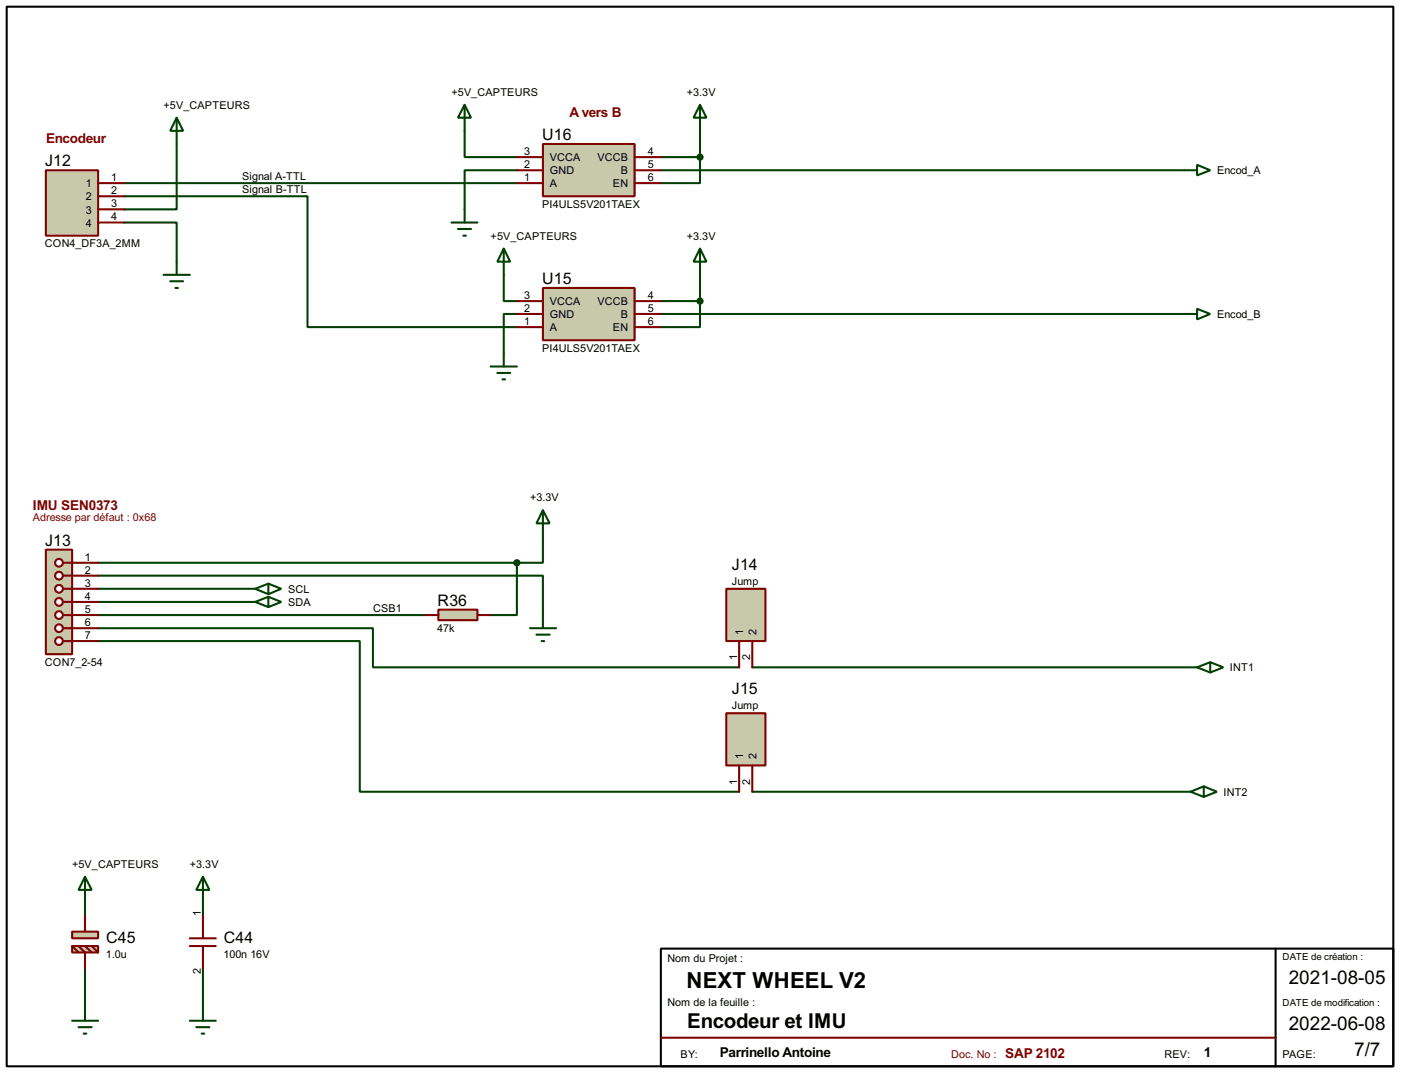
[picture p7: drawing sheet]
<svg xmlns="http://www.w3.org/2000/svg" width="272mm" height="208mm" viewBox="0 0 272 208" stroke-linecap="round" stroke-linejoin="round" font-family="sans-serif">
<g fill="none" stroke="#004000" stroke-width=".4">
<path d="M24.2 38.1h35.5v25.4h40.7M24.2 35.6h76.2M34.3 28v12.7h-10.1M90.2 25.4v5.1h10.2M100.4 33.1h-10.2v7.6M128.3 30.5h7.6M128.3 33.1h101.6M135.9 30.5v5.1h-7.6M135.9 25.4v5.1M24.2 43.2h10.1v7.6M97.8 53.4v5.1h2.6M128.3 58.5h7.6"/>
<path d="M135.9 58.5v5h-7.6M135.9 53.4v5.1M100.4 61h-2.6v7.6M128.3 61h101.6M19.1 111.8h86.3v7.6M19.1 116.9h30.5M19.1 114.3h30.5M19.1 119.4h63.5M19.1 109.3h81.3M100.4 109.3v10.1h-5.1M105.4 104.2v5.1h-5M19.1 122h53.3v7.6h71.1"/>
<path d="M19.1 124.5h50.8v29.2h73.6M146.1 129.6h86.3M146.1 153.7h85.1M16.5 175.3v2.5M39.4 170.2l1.3 2.6h-2.6zM39.4 170.2v7.6M16.5 188v7.6M36.9 198.2h5M38.1 199.4h2.6M39.4 188v10.2M39.2 200.7h.5"/>
</g>
<path d="M1.3 1.3h269.2v205.7h-269.2zM128.3 184.2h142.2v22.8h-142.2zM247.7 184.2v22.8" fill="none" stroke="#000" stroke-width=".4"/>
<path d="M39.4 177.8v4.4M36.9 183.7h5M36.9 182.2h5M39.4 183.7v4.3M128.3 201.5h119.4" fill="none" stroke="#800000" stroke-width=".4"/>
<g fill="#c8c8aa" stroke="#800000" stroke-width=".4">
<path d="M14 180.9h5.1v1.3h-5.1z"/>
<path d="M14 183.7h5.1v1.2h-5.1z"/>
</g>
<path d="M16.5 177.8v3.1M14 183.7l1.3 1.2M15.3 183.7l1.2 1.2v3.1M16.5 183.7l1.3 1.2M17.8 183.7l1.3 1.2" fill="none" stroke="#800000" stroke-width=".4"/>
<path d="M31.8 53.4h5.1M33.1 54.6h2.5M34.1 55.9h.5M34.3 50.8v2.6M16.5 170.2l1.3 2.6h-2.5zM16.5 170.2v5.1M14 198.2h5.1M15.3 199.4h2.5M16.5 195.6v2.6M16.3 200.7h.5" fill="none" stroke="#004000" stroke-width=".4"/>
<path d="M8.9 33.1h10.2v12.7h-10.2z" fill-rule="evenodd" fill="#c8c8aa" stroke="#800000" stroke-width=".4"/>
<path d="M19.1 35.6h5.1M19.1 38.1h5.1M19.1 40.7h5.1M19.1 43.2h5.1" fill="none" stroke="#800000" stroke-width=".4"/>
<g fill="none" stroke="#004000" stroke-width=".4">
<path d="M34.3 22.9l1.3 2.5h-2.5zM34.3 22.9v5.1M90.2 20.4l1.3 2.5h-2.6zM90.2 20.4v5M135.9 20.4l1.3 2.5h-2.5zM135.9 20.4v5M87.7 43.2h5M88.9 44.5h2.6M90 45.8h.5M90.2 40.7v2.5M95.3 71.2h5.1M96.6 72.4h2.5"/>
<path d="M97.6 73.7h.5M97.8 68.6v2.6"/>
</g>
<path d="M8.9 106.7h5.1v20.3h-5.1z" fill="#c8c8aa" stroke="#800000" stroke-width=".4"/>
<path d="M12.2 109.3h1.8" fill="none" stroke="#800000" stroke-width=".4"/>
<circle cx="11.4" cy="109.3" r=".75" fill="#feffff" stroke="#800000" stroke-width=".4"/>
<path d="M12.2 111.8h1.8" fill="none" stroke="#800000" stroke-width=".4"/>
<circle cx="11.4" cy="111.8" r=".75" fill="#feffff" stroke="#800000" stroke-width=".4"/>
<path d="M12.2 114.3h1.8" fill="none" stroke="#800000" stroke-width=".4"/>
<g fill="#feffff" stroke="#800000" stroke-width=".4">
<circle cx="11.4" cy="114.3" r=".75"/>
<circle cx="11.4" cy="116.9" r=".75"/>
<circle cx="11.4" cy="119.4" r=".75"/>
<circle cx="11.4" cy="122" r=".75"/>
<circle cx="11.4" cy="124.5" r=".75"/>
</g>
<path d="M12.5 116.9h6.6M12.5 119.4h6.6M14 109.3h5.1M14 111.8h5.1M14 114.3h5.1M12.2 122h6.9M12.2 124.5h6.9" fill="none" stroke="#800000" stroke-width=".4"/>
<path d="M105.4 99.1l1.3 2.5h-2.5zM105.4 99.1v5.1M105.4 119.4v2.6M102.9 122h5.1M104.2 123.2h2.5M105.2 124.5h.5" fill="none" stroke="#004000" stroke-width=".4"/>
<path d="M105.4 28h17.8v10.1h-17.8z" fill-rule="evenodd" fill="#c8c8aa" stroke="#800000" stroke-width=".4"/>
<path d="M100.4 35.6h5M100.4 33.1h5M100.4 30.5h5M123.2 35.6h5.1M123.2 33.1h5.1M123.2 30.5h5.1" fill="none" stroke="#800000" stroke-width=".4"/>
<circle cx="135.9" cy="30.5" r=".5" fill="#004000" stroke="#004000" stroke-width=".4"/>
<path d="M105.4 55.9h17.8v10.2h-17.8z" fill-rule="evenodd" fill="#c8c8aa" stroke="#800000" stroke-width=".4"/>
<path d="M100.4 58.5h5M123.2 58.5h5.1M100.4 63.5h5M100.4 61h5M123.2 63.5h5.1M123.2 61h5.1" fill="none" stroke="#800000" stroke-width=".4"/>
<path d="M229.9 33.1h2.5M232.4 32l2.6 1.1-2.6 1zM97.8 48.3l1.3 2.5h-2.5zM97.8 48.3v5.1M135.9 48.3l1.3 2.5h-2.5zM135.9 48.3v5.1M232.4 60l2.6 1-2.6 1zM229.9 61h2.5M52.1 115.9l2.5 1-2.5 1zM52.1 113.3l2.5 1-2.5 1.1zM52.1 115.9l-2.5 1 2.5 1M52.1 113.3l-2.5 1 2.5 1.1" fill="none" stroke="#004000" stroke-width=".4"/>
<circle cx="135.9" cy="58.5" r=".5" fill="#004000" stroke="#004000" stroke-width=".4"/>
<path d="M85.1 118.4h7.6v2h-7.6z" fill="#c8c8aa" stroke="#800000" stroke-width=".4"/>
<path d="M82.6 119.4h2.5M92.7 119.4h2.6" fill="none" stroke="#800000" stroke-width=".4"/>
<circle cx="100.3" cy="109.3" r=".5" fill="#004000" stroke="#004000" stroke-width=".4"/>
<path d="M235 128.6l2.5 1-2.5 1zM235 128.6l-2.6 1 2.6 1M233.7 152.7l2.6 1-2.6 1zM233.7 152.7l-2.5 1 2.5 1" fill="none" stroke="#004000" stroke-width=".4"/>
<path d="M141 114.3h7.6v10.2h-7.6z" fill-rule="evenodd" fill="#c8c8aa" stroke="#800000" stroke-width=".4"/>
<path d="M143.5 124.5v5.1M146.1 124.5v5.1" fill="none" stroke="#800000" stroke-width=".4"/>
<path d="M141 138.5h7.6v10.1h-7.6z" fill-rule="evenodd" fill="#c8c8aa" stroke="#800000" stroke-width=".4"/>
<path d="M143.5 148.6v5.1M146.1 148.6v5.1" fill="none" stroke="#800000" stroke-width=".4"/>
<text font-size="4.8" x="133.3" y="191.7">NEXT WHEEL V2</text>
<text font-size="4.5" x="133.4" y="199.6">Encodeur et IMU</text>
<g font-size="4.1">
<text x="250.2" y="191.1">2021-08-05</text>
<text x="250.2" y="199.9">2022-06-08</text>
<text x="262.9" y="205">7/7</text>
</g>
<g font-size="3.5">
<text x="105.3" y="27.2">U16</text>
<text x="8.8" y="32.3">J12</text>
<text x="105.3" y="55.1">U15</text>
<text x="8.8" y="105.9">J13</text>
<text x="142.1" y="110.7">J14</text>
<text x="85" y="117.6">R36</text>
<text x="142.1" y="134.8">J15</text>
<text x="20.6" y="183.1">C45</text>
<text x="43.5" y="183.1">C44</text>
</g>
<g font-size="3" fill="#800000">
<text x="110.5" y="22.8">A vers B</text>
<text x="8.9" y="27.9">Encodeur</text>
<text x="6.4" y="99">IMU SEN0373</text>
<text x="195.1" y="205.4">SAP 2102</text>
</g>
<g font-size="3">
<text x="139.7" y="205.2">Parrinello Antoine</text>
<text x="233.7" y="205.2">1</text>
</g>
<g font-size="2.4">
<text x="31.8" y="21.2">+5V_CAPTEURS</text>
<text x="87.7" y="18.6">+5V_CAPTEURS</text>
<text x="133.4" y="18.6">+3.3V</text>
<text x="21.6" y="35.2">1</text>
<text x="47" y="34.9">Signal A-TTL</text>
<text x="101.8" y="35.2">1</text>
<text x="101.8" y="32.6">2</text>
<text x="101.8" y="30.1">3</text>
<text x="106.7" y="33.9">GND</text>
<text x="106.7" y="31.3">VCCA</text>
<text x="116" y="31.3">VCCB</text>
<text x="120.5" y="33.9">B</text>
<text x="125.8" y="35.2">6</text>
<text x="125.8" y="32.6">5</text>
<text x="125.8" y="30.1">4</text>
<text x="236.3" y="33.9">Encod_A</text>
<text x="16.7" y="36.3">1</text>
<text x="16.7" y="38.9">2</text>
<text x="16.7" y="41.5">3</text>
<text x="21.6" y="37.7">2</text>
<text x="21.6" y="40.2">3</text>
<text x="47" y="37.5">Signal B-TTL</text>
<text x="105.2" y="40.3">PI4ULS5V201TAEX</text>
<text x="106.7" y="36.3">A</text>
<text x="119" y="36.3">EN</text>
<text x="8.7" y="48">CON4_DF3A_2MM</text>
<text x="16.7" y="44">4</text>
<text x="21.6" y="42.8">4</text>
<text x="95.2" y="46.6">+5V_CAPTEURS</text>
<text x="133.4" y="46.6">+3.3V</text>
<text x="101.8" y="58.1">3</text>
<text x="106.7" y="59.3">VCCA</text>
<text x="116" y="59.3">VCCB</text>
<text x="125.8" y="58.1">4</text>
<text x="101.8" y="63.1">1</text>
<text x="101.8" y="60.6">2</text>
<text x="106.7" y="64.3">A</text>
<text x="106.7" y="61.7">GND</text>
<text x="119" y="64.3">EN</text>
<text x="120.5" y="61.7">B</text>
<text x="125.8" y="63.1">6</text>
<text x="125.8" y="60.6">5</text>
<text x="236.3" y="61.7">Encod_B</text>
<text x="105.2" y="68.3">PI4ULS5V201TAEX</text>
<text x="102.9" y="97.4">+3.3V</text>
<text x="16.5" y="108.9">1</text>
<text x="16.5" y="111.4">2</text>
<text x="16.5" y="113.9">3</text>
<text x="142.1" y="113.6">Jump</text>
<text x="16.5" y="116.5">4</text>
<text x="16.5" y="119">5</text>
<text x="55.9" y="117.7">SDA</text>
<text x="55.9" y="115.1">SCL</text>
<text x="72.4" y="118.8">CSB1</text>
<text x="16.5" y="121.6">6</text>
<text x="16.5" y="124.1">7</text>
<text x="84.9" y="122.6">47k</text>
<text x="144.3" y="123.2" transform="rotate(-90 144.3 123.2)">1</text>
<text x="146.9" y="123.2" transform="rotate(-90 146.9 123.2)">2</text>
<text x="8.7" y="129.2">CON7_2-54</text>
<text x="143.1" y="128.2" transform="rotate(-90 143.1 128.2)">1</text>
<text x="145.7" y="128.2" transform="rotate(-90 145.7 128.2)">2</text>
<text x="238.8" y="130.4">INT1</text>
<text x="142.1" y="137.7">Jump</text>
<text x="144.3" y="147.3" transform="rotate(-90 144.3 147.3)">1</text>
<text x="146.9" y="147.4" transform="rotate(-90 146.9 147.4)">2</text>
<text x="143.1" y="152.3" transform="rotate(-90 143.1 152.3)">1</text>
<text x="145.7" y="152.3" transform="rotate(-90 145.7 152.3)">2</text>
<text x="237.5" y="154.5">INT2</text>
<text x="14" y="168.5">+5V_CAPTEURS</text>
<text x="36.9" y="168.5">+3.3V</text>
<text x="39" y="177.8" transform="rotate(-90 39 177.8)">1</text>
<text x="20.6" y="186">1.0u</text>
<text x="43.4" y="186">100n 16V</text>
<text x="39" y="189.1" transform="rotate(-90 39 189.1)">2</text>
<text x="129.6" y="186.8">Nom du Projet :</text>
<text x="129.6" y="195.2">Nom de la feuille :</text>
<text x="132.1" y="205.4">BY:</text>
<text x="226.1" y="205.4">REV:</text>
<text x="249" y="205.4">PAGE:</text>
</g>
<g font-size="2.4" fill="#800000">
<text x="6.4" y="101.1">Adresse par défaut : 0x68</text>
<text x="184.7" y="205.5">Doc. No :</text>
</g>
<g font-size="2.1">
<text x="249" y="186.4">DATE de création :</text>
<text x="249" y="195.3">DATE de modification :</text>
</g>
</svg>
